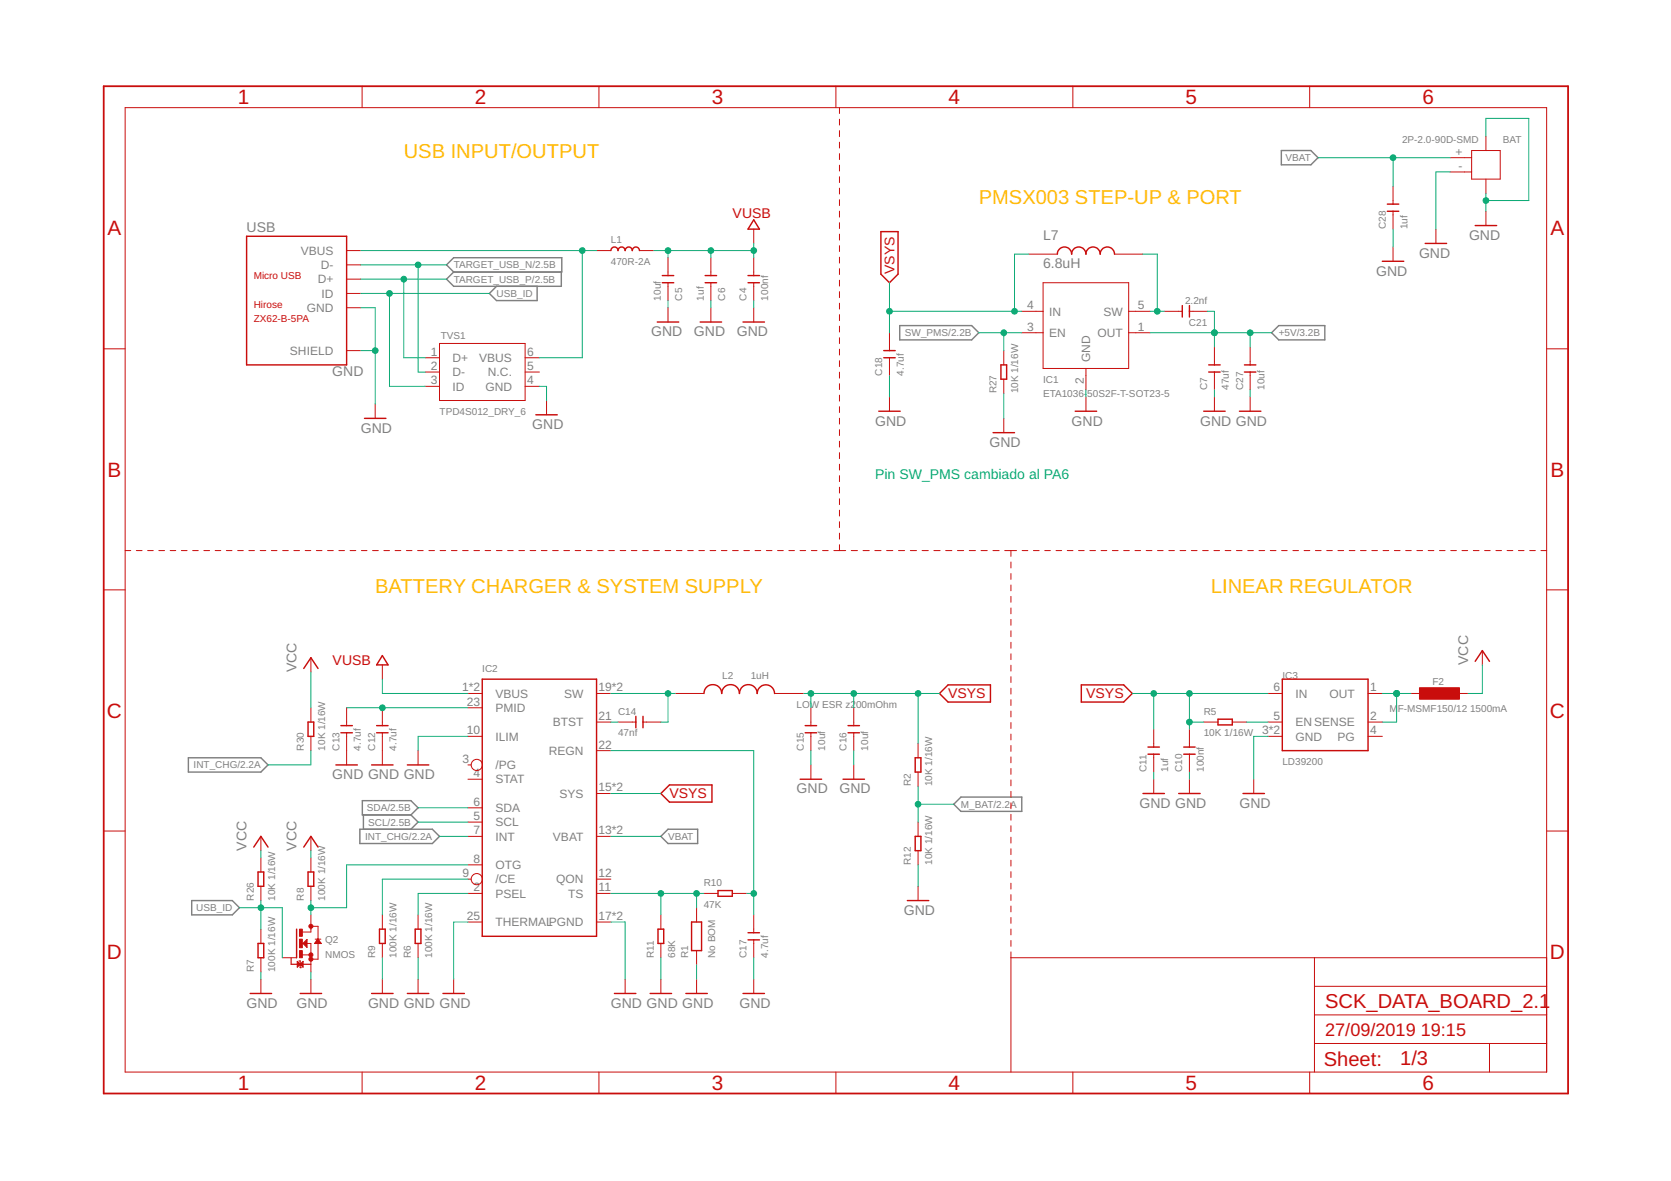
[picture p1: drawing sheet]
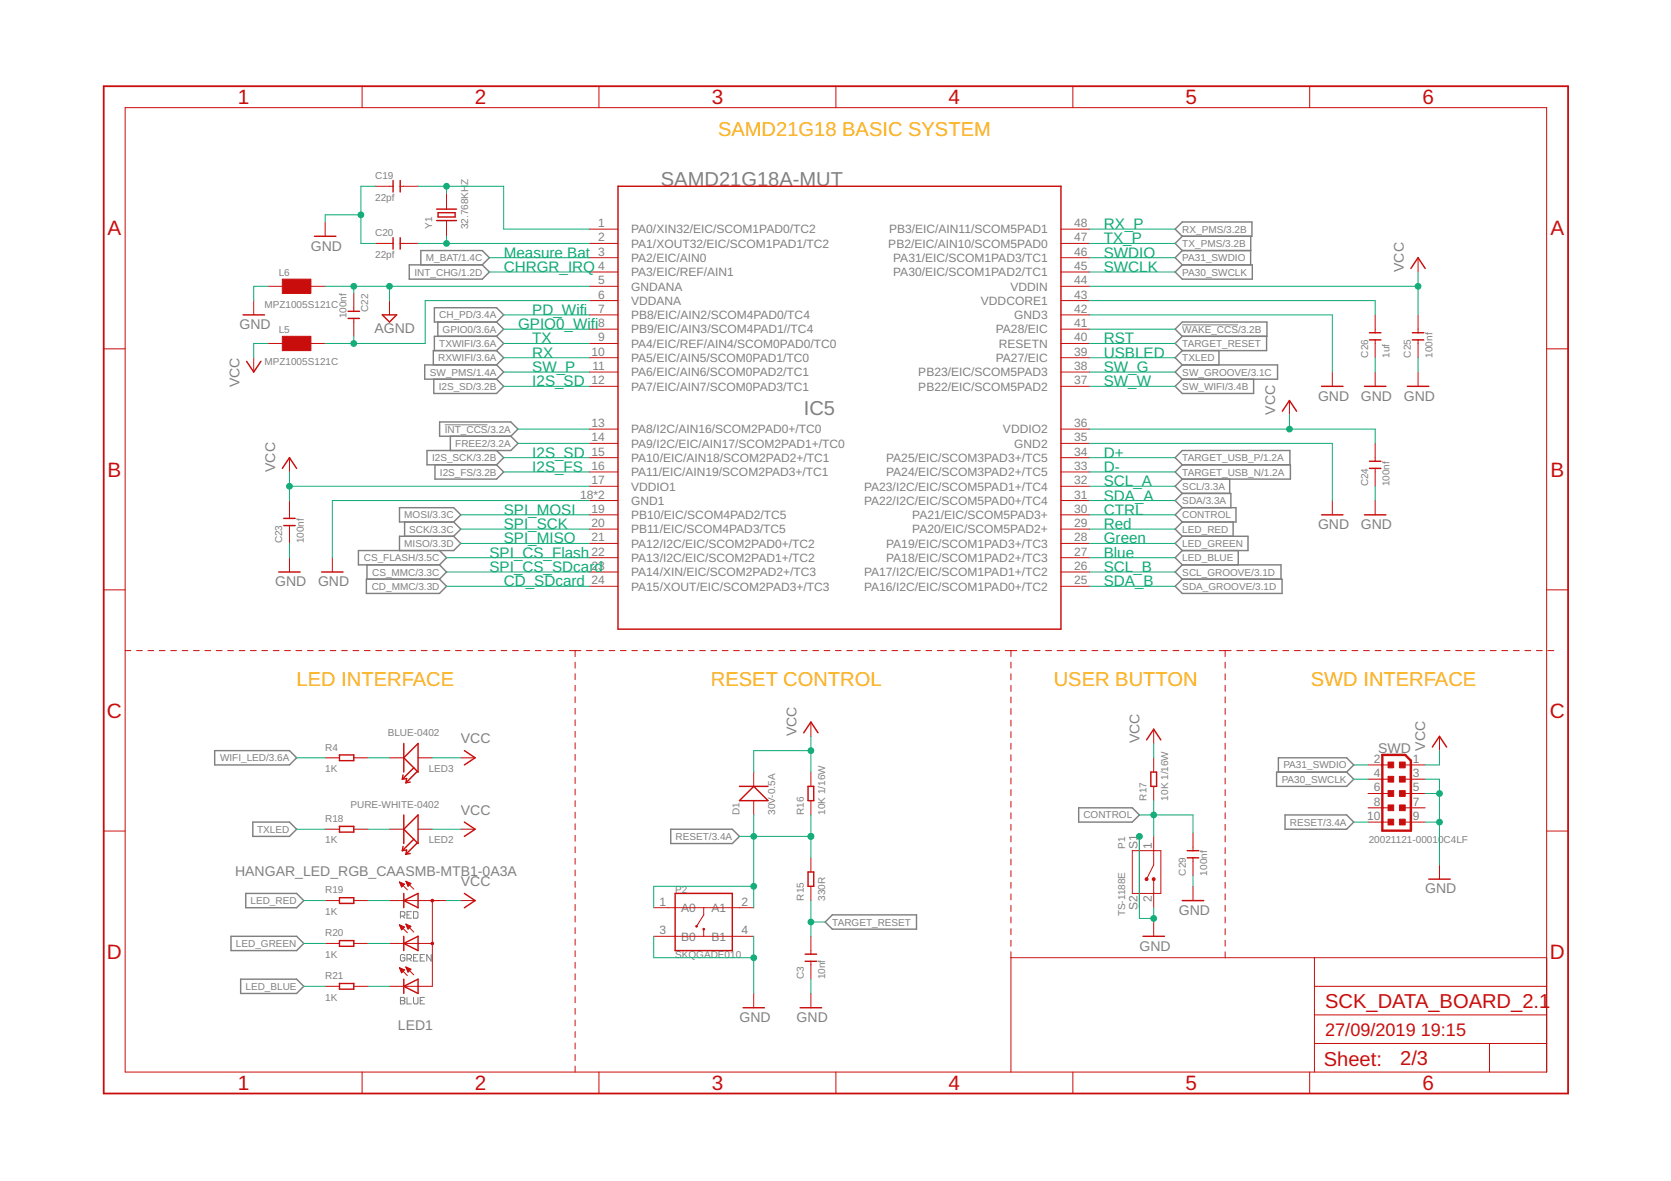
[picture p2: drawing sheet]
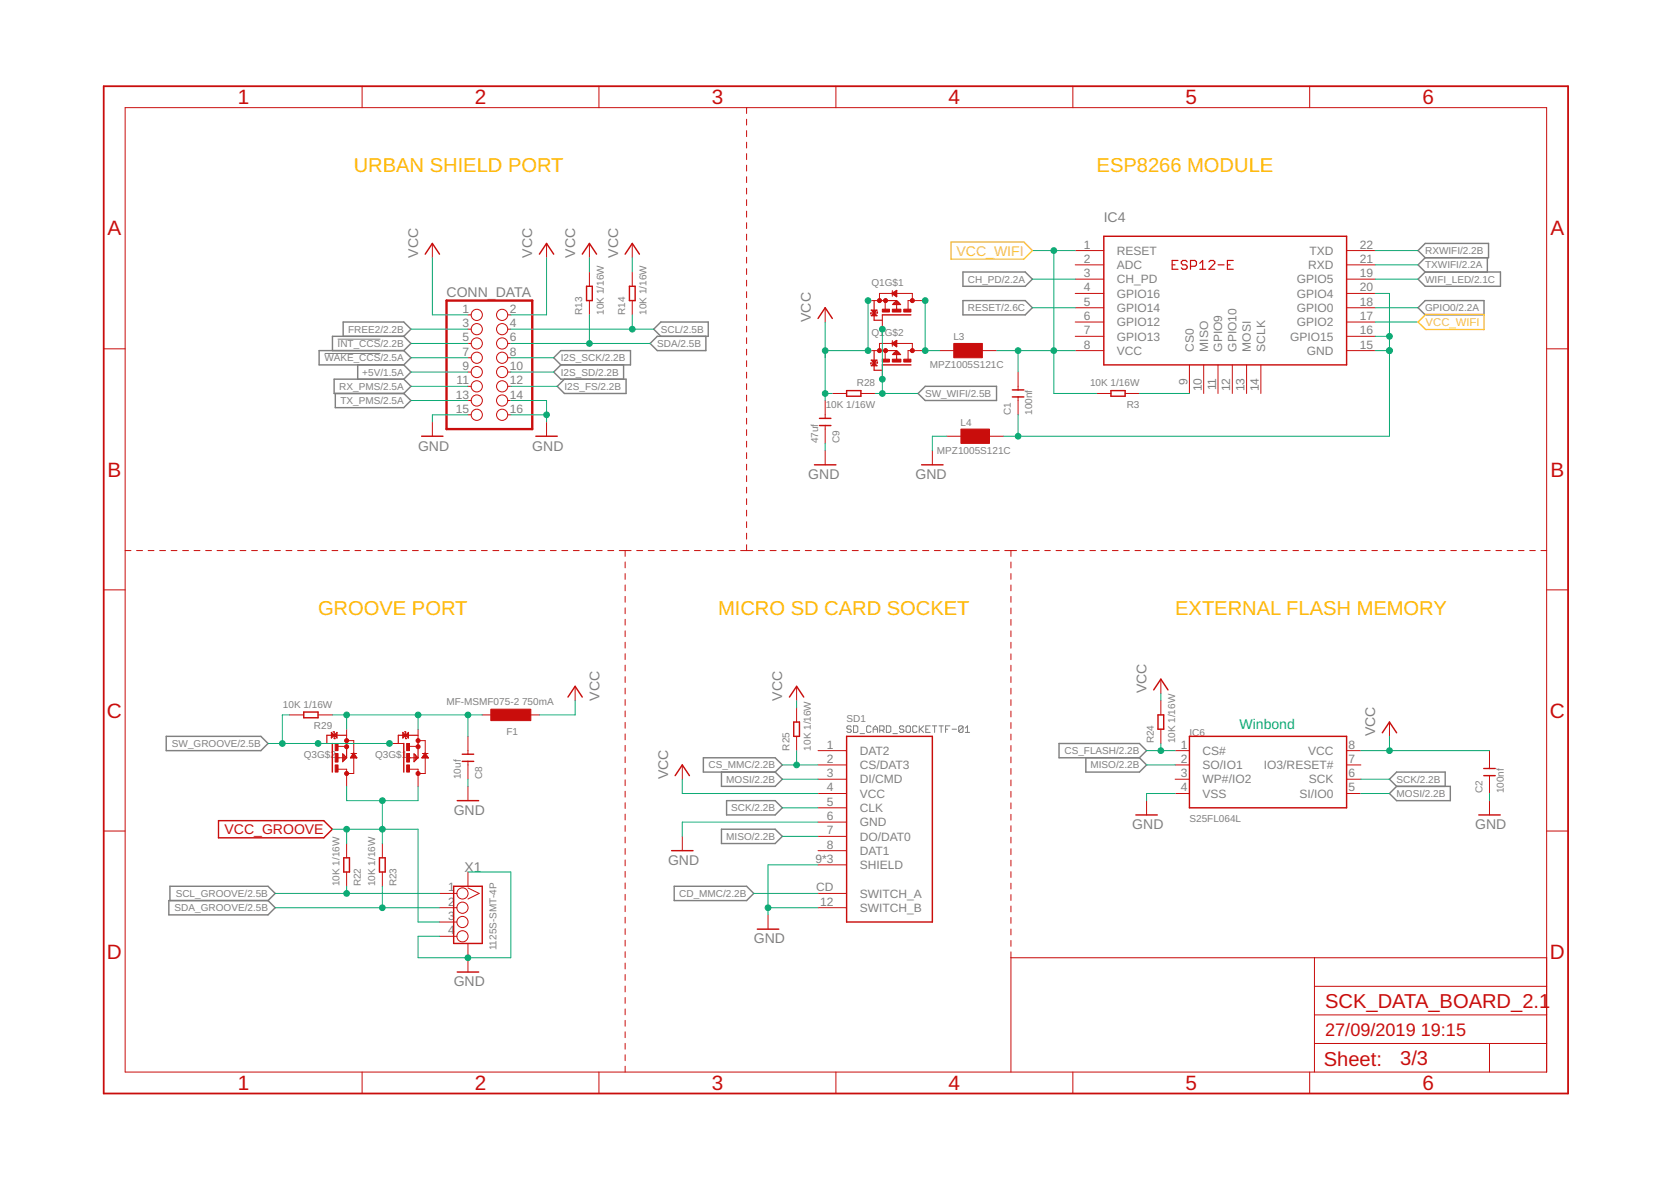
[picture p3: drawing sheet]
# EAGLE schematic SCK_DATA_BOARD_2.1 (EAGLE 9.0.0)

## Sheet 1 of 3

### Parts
BAT  2P-2.0-90D-SMD  CONN-HEADER-SMD-PH-SIDE-(2P-2.0MM)  [HW2-SMD-2.0-90D]
C4  100nf  CERAMIC-100NF-25V-10%-X7R(0402)  [C0402]
C5  10uf  CERAMIC-10UF-25V-10%-X5R(1206)  [C1206]
C6  1uf  CERAMIC-1UF-25V-10%-X7R(0805)  [C0805]
C7  47uf  CERAMIC-47UF-6.3V-20%-X5R(0805)  [C0805]
C10  100nf  CERAMIC-100NF-25V-10%-X7R(0402)  [C0402]
C11  1uf  CERAMIC-1UF-25V-10%-X7R(0805)  [C0805]
C12  4.7uf  CERAMIC-4.7UF-10V-10%-X5R(0603)  [C0603]
C13  4.7uf  CERAMIC-4.7UF-10V-10%-X5R(0603)  [C0603]
C14  47nf  CERAMIC-47NF-25V-10%-X7R(0402)  [C0402]
C15  10uf  CERAMIC-10UF-10V-10%-X5R(0603)  [C0603]
C16  10uf  CERAMIC-10UF-10V-10%-X5R(0603)  [C0603]
C17  4.7uf  CERAMIC-4.7UF-10V-10%-X5R(0603)  [C0603]
C18  4.7uf  CERAMIC-4.7UF-10V-10%-X5R(0603)  [C0603]
C21  2.2nf  CERAMIC-2.2NF-50V-10%-X7R(0402)  [C0402]
C27  10uf  CERAMIC-10UF-10V-10%-X5R(0603)  [C0603]
C28  1uf  CERAMIC-1UF-25V-10%-X7R(0805)  [C0805]
F2  MF-MSMF150/12 1500mA  L-EUL1812  [L1812]
IC1  ETA1036-50S2F-T-SOT23-5  PMIC-ETA1036-50S2F-T(SOT23-5)  [SOT-23-5]
IC2  BQ24259_VQFN(24)  [24-PIN_VQFN_THPAD]
IC3  LD39200  [DFN6_3X3MM]
L1  470R-2A  SMD-FERRITE-BEAD-470R-2A(0805)'0805'  [L0805]
L2  1uH  LQH32PN1R0NNCL  [HANGAR_C1210]
L7  6.8uH  RCL_L_SMD_SRN3015TA-6R8M  [IND_BOURNS_SRN3015TA_3X3_SMD]
Q2  NMOS  NMOS_RJU003N03FRAT106  [NMOS_UMT3]
R1  No BOM  HANGAR_R-EU_R0402  [HANGAR_R0402]
R2  10K 1/16W  SMD-RES-10K-1%-1/16W(0402)  [R0402]
R5  10K 1/16W  SMD-RES-10K-1%-1/16W(0402)  [R0402]
R6  100K 1/16W  SMD-RES-100K-5%-1/16W(0402)  [R0402]
R7  100K 1/16W  SMD-RES-100K-5%-1/16W(0402)  [R0402]
R8  100K 1/16W  SMD-RES-100K-5%-1/16W(0402)  [R0402]
R9  100K 1/16W  SMD-RES-100K-5%-1/16W(0402)  [R0402]
R10  47K  SMD-RES-47K-5%-1/16W(0402)  [R0402]
R11  68K  SMD-RES-68K-50V-5%(0402)  [R0402]
R12  10K 1/16W  SMD-RES-10K-1%-1/16W(0402)  [R0402]
R26  10K 1/16W  SMD-RES-10K-1%-1/16W(0402)  [R0402]
R27  10K 1/16W  SMD-RES-10K-1%-1/16W(0402)  [R0402]
R30  10K 1/16W  SMD-RES-10K-1%-1/16W(0402)  [R0402]
TVS1  TPD4S012_DRY_6  [DRY6]
USB  ZX62-B-5PA  MICRO-USB-SMD(ZX62-B-5PA)  [MICRO-USB5+6P-SMD-0.65-AB]

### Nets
+5V: C7.2 C21.1 C27.2 IC1.1(OUT) ; also sheet 3
BTST: C14.1 IC2.21(BTST)
GND [gnd]: BAT.3 BAT.4 BAT.- C4.1 C5.1 C6.1 C7.1 C10.1 C11.1 C12.1 C13.1 C15.1 C16.1 C17.1 C18.1 C27.1 C28.1 IC1.2(GND) IC2.10(ILIM) IC2.17(PGND) IC2.18(PGND) IC2.25(THERMAL) IC3.3(GND) IC3.7(GND) Q2.1(S) R1.1 R6.1 R7.1 R9.1 R11.1 R12.1 R27.1 TVS1.4(GND) USB.5(GND) USB.P1(SHIELD) USB.P2(SHIELD) USB.P3(SHIELD) USB.P4(SHIELD) USB.P5(SHIELD) USB.P6(SHIELD) ; also sheet 2,3
INT_CHG: IC2.7(INT) R30.1 ; also sheet 2
M_BAT: R2.1 R12.2 ; also sheet 2
N$1: IC3.5(EN) R5.2
N$15: C21.2 IC1.5(SW) L7.P$2
N$17: C17.2 IC2.22(REGN) R10.2
N$19: C12.2 C13.2 IC2.23(PMID)
N$32: IC2.11(TS) R1.2 R10.1 R11.2
N$33: IC2.9(/CE) R9.2
OTG: IC2.8(OTG) Q2.3(D) R8.1
PSEL: IC2.2(PSEL) R6.2
SCL: IC2.5(SCL) ; also sheet 2,3
SDA: IC2.6(SDA) ; also sheet 2,3
SW: C14.2 IC2.19(SW) IC2.20(SW) L2.1
SW_PMS: IC1.3(EN) R27.2 ; also sheet 2
TARGET_USB_N: TVS1.2(D-) USB.2(D-) ; also sheet 2
TARGET_USB_P: TVS1.1(D+) USB.3(D+) ; also sheet 2
USB_ID: Q2.2(G) R7.2 R26.1 TVS1.3(ID) USB.4(ID)
VBAT: BAT.+ C28.2 IC2.13(VBAT) IC2.14(VBAT)
VBUS: L1.1 TVS1.6(VBUS) USB.1(VBUS)
VCC [power]: F2.1 R8.2 R26.2 R30.2 ; also sheet 2,3
VCC_SOURCE: F2.2 IC3.1(OUT) IC3.2(SENSE)
VSYS [power]: C10.2 C11.2 C15.2 C16.2 C18.2 IC1.4(IN) IC2.15(SYS) IC2.16(SYS) IC3.6(IN) L2.2 L7.P$1 R2.2 R5.1
VUSB [power]: C4.2 C5.2 C6.2 IC2.1(VBUS) IC2.24(VBUS) L1.2
Unconnected: IC2.3(/PG) IC2.4(STAT) IC2.12(QON) IC3.4(PG) TVS1.5(N.C.)

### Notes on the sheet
- USB INPUT/OUTPUT
- PMSX003 STEP-UP & PORT
- Pin SW_PMS cambiado al PA6
- FUENTE DC 3.3V
- BATTERY CHARGER & SYSTEM SUPPLY | LINEAR REGULATOR
- LOW ESR z200mOhm

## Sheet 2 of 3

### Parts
C3  10nf  CERAMIC-10NF-50V-10%-X7R(0402)  [C0402]
C19  22pf  CERAMIC-22PF-50V-5%-NPO(0402)  [C0402]
C20  22pf  CERAMIC-22PF-50V-5%-NPO(0402)  [C0402]
C22  100nf  CERAMIC-100NF-25V-10%-X7R(0402)  [C0402]
C23  100nf  CERAMIC-100NF-25V-10%-X7R(0402)  [C0402]
C24  100nf  CERAMIC-100NF-25V-10%-X7R(0402)  [C0402]
C25  100nf  CERAMIC-100NF-25V-10%-X7R(0402)  [C0402]
C26  1uf  CERAMIC-1UF-25V-10%-X7R(0805)  [C0805]
C29  100nf  CERAMIC-100NF-25V-10%-X7R(0402)  [C0402]
D1  30V-0.5A  SMD-DIODE-SCHOTTKY-30V-0.5A(SOD-323)  [SOD-323]
IC5  SAMD21G18A-MUT  HANGAR_SAMD21G18A-MUT  [HANGAR_QFN48-7X7]
L5  MPZ1005S121C  WE-CBF_0402  [0402]
L6  MPZ1005S121C  WE-CBF_0402  [0402]
LED1  HANGAR_LED_RGB_CAASMB-MTB1-0A3A  [HANGAR_P-LCC-4]
LED2  PURE-WHITE-0402  SMD-LED-YELLOW-DIFFUSED-PURE-WHITE(0402)  [LED-0402]
LED3  BLUE-0402  SMD-LED-CLEAR-BLUE(0402)  [LED-0402]
P1  TS-1188E  SMD-BUTTON(2+2P-7X3.5MM-90D)  [SW4-SMD-7.0X3.5X3.5MM-90D]
P2  SKQGADE010  SMD-BUTTON(4P-5.2X5.2X1.5MM-SKQGADE010)-SKQGADE010  [SW4-SMD-5.2X5.2X1.5MM]
R4  1K  SMD-RES-1K-5%-1/16W(0402)  [R0402]
R15  330R  SMD-RES-330R-1%-1/16W(0402)  [R0402]
R16  10K 1/16W  SMD-RES-10K-1%-1/16W(0402)  [R0402]
R17  10K 1/16W  SMD-RES-10K-1%-1/16W(0402)  [R0402]
R18  1K  SMD-RES-1K-5%-1/16W(0402)  [R0402]
R19  1K  SMD-RES-1K-5%-1/16W(0402)  [R0402]
R20  1K  SMD-RES-1K-5%-1/16W(0402)  [R0402]
R21  1K  SMD-RES-1K-5%-1/16W(0402)  [R0402]
SWD  20021121-00010C4LF  PINHEAD_PINHD-2X5SMD  [2X05_SMD_1.27MM]
Y1  32.768KHZ  SMD-CRYSTAL-ABS07-32.768KHZ-7PF-20PPM-70K(2P-3.2X1.5MM)  [X2-SMD-3.2X1.5X0.55MM]

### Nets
!INT_CCS: IC5.13(PA8/I2C/AIN16/SCOM2PAD0+/TC0) ; also sheet 3
!WAKE_CCS: IC5.41(PA28/EIC) ; also sheet 3
AGND: C22.1 IC5.5(GNDANA) L6.2
AVCC: C22.2 IC5.6(VDDANA) L5.2
CD_MMC: IC5.24(PA15/XOUT/EIC/SCOM2PAD3+/TC3) ; also sheet 3
CH_PD: IC5.7(PB8/EIC/AIN2/SCOM4PAD0/TC4) ; also sheet 3
CONTROL: C29.2 IC5.30(PA21/EIC/SCOM5PAD3+) P1.1 R17.1
CS_FLASH: IC5.22(PA13/I2C/EIC/SCOM2PAD1+/TC2) ; also sheet 3
CS_MMC: IC5.23(PA14/XIN/EIC/SCOM2PAD2+/TC3) ; also sheet 3
FREE2: IC5.14(PA9/I2C/EIC/AIN17/SCOM2PAD1+/TC0) ; also sheet 3
GND [gnd]: C3.1 C19.1 C20.1 C23.1 C24.1 C25.1 C26.1 C29.1 IC5.18(GND1) IC5.35(GND2) IC5.42(GND3) IC5.TP(GND1) L6.1 P1.2 P1.S1 P1.S2 P2.3(B0) P2.4(B1) SWD.3 SWD.5 SWD.9 ; also sheet 1,3
GPIO0: IC5.8(PB9/EIC/AIN3/SCOM4PAD1//TC4) ; also sheet 3
I2S_FS: IC5.16(PA11/EIC/AIN19/SCOM2PAD3+/TC1) ; also sheet 3
I2S_SCK: IC5.15(PA10/EIC/AIN18/SCOM2PAD2+/TC1) ; also sheet 3
I2S_SD: IC5.12(PA7/EIC/AIN7/SCOM0PAD3/TC1) ; also sheet 3
INT_CHG: IC5.4(PA3/EIC/REF/AIN1) ; also sheet 1
LED_BLUE: IC5.27(PA18/EIC/SCOM1PAD2+/TC3) R21.1
LED_GREEN: IC5.28(PA19/EIC/SCOM1PAD3+/TC3) R20.1
LED_RED: IC5.29(PA20/EIC/SCOM5PAD2+) R19.1
M_BAT: IC5.3(PA2/EIC/AIN0) ; also sheet 1
MISO: IC5.21(PA12/I2C/EIC/SCOM2PAD0+/TC2) ; also sheet 3
MOSI: IC5.19(PB10/EIC/SCOM4PAD2/TC5) ; also sheet 3
N$2 [usbvcc]: LED2.- R18.2
N$7: LED1.2(GREEN) R20.2
N$8: LED3.- R4.2
N$10: LED1.1(RED) R19.2
N$11: LED1.3(BLUE) R21.2
PA00_XIN32: C19.2 IC5.1(PA0/XIN32/EIC/SCOM1PAD0/TC2) Y1.2
PA01_XOUT32: C20.2 IC5.2(PA1/XOUT32/EIC/SCOM1PAD1/TC2) Y1.1
PA30_SWCLK: IC5.45(PA30/EIC/SCOM1PAD2/TC1) SWD.4
PA31_SWDIO: IC5.46(PA31/EIC/SCOM1PAD3/TC1) SWD.2
RESET: D1.+ P2.1(A0) P2.2(A1) R15.2 R16.1 SWD.10 ; also sheet 3
RX_PMS: IC5.48(PB3/EIC/AIN11/SCOM5PAD1) ; also sheet 3
RXWIFI: IC5.10(PA5/EIC/AIN5/SCOM0PAD1/TC0) ; also sheet 3
SCK: IC5.20(PB11/EIC/SCOM4PAD3/TC5) ; also sheet 3
SCL: IC5.32(PA23/I2C/EIC/SCOM5PAD1+/TC4) ; also sheet 1,3
SCL_GROOVE: IC5.26(PA17/I2C/EIC/SCOM1PAD1+/TC2) ; also sheet 3
SDA: IC5.31(PA22/I2C/EIC/SCOM5PAD0+/TC4) ; also sheet 1,3
SDA_GROOVE: IC5.25(PA16/I2C/EIC/SCOM1PAD0+/TC2) ; also sheet 3
SW_GROOVE: IC5.38(PB23/EIC/SCOM5PAD3) ; also sheet 3
SW_PMS: IC5.11(PA6/EIC/AIN6/SCOM0PAD2/TC1) ; also sheet 1
SW_WIFI: IC5.37(PB22/EIC/SCOM5PAD2) ; also sheet 3
TARGET_RESET: C3.2 IC5.40(RESETN) R15.1
TARGET_USB_N: IC5.33(PA24/EIC/SCOM3PAD2+/TC5) ; also sheet 1
TARGET_USB_P: IC5.34(PA25/EIC/SCOM3PAD3+/TC5) ; also sheet 1
TX_PMS: IC5.47(PB2/EIC/AIN10/SCOM5PAD0) ; also sheet 3
TXLED: IC5.39(PA27/EIC) R18.1
TXWIFI: IC5.9(PA4/EIC/REF/AIN4/SCOM0PAD0/TC0) ; also sheet 3
VCC [power]: C23.2 C24.2 C25.2 D1.- IC5.17(VDDIO1) IC5.36(VDDIO2) IC5.44(VDDIN) L5.1 LED1.4(A) LED2.+ LED3.+ R16.2 R17.2 SWD.1 ; also sheet 1,3
VDDCORE: C26.2 IC5.43(VDDCORE1)
WIFI_LED: R4.1 ; also sheet 3
Unconnected: SWD.6 SWD.7 SWD.8

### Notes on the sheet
- SAMD21G18 BASIC SYSTEM
- RX_P
- TX_P
- Measure Bat | SWDIO
- CHRGR_IRQ | SWCLK
- PD_Wifi
- GPIO0_Wifi
- TX | RST
- RX | USBLED
- SW_P | SW_G
- I2S_SD | SW_W
- I2S_SD | D+
- I2S_FS | D-
- SCL_A
- SDA_A
- SPI_MOSI | CTRL
- SPI_SCK | Red
- SPI_MISO | Green
- SPI_CS_Flash | Blue
- SPI_CS_SDcard | SCL_B
- CD_SDcard | SDA_B
- PROGRAMADOR USB
- LED INTERFACE | RESET CONTROL | USER BUTTON | SWD INTERFACE

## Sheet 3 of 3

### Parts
C1  100nf  CERAMIC-100NF-25V-10%-X7R(0402)  [C0402]
C2  100nf  CERAMIC-100NF-25V-10%-X7R(0402)  [C0402]
C8  10uf  CERAMIC-10UF-25V-10%-X5R(1206)  [C1206]
C9  47uf  CERAMIC-47UF-10V-20%-X7R(1210)  [C1210]
CONN_DATA  PINHD_2X8FEM_SMD  [PINHD_2X8_SMD_FEMALE_UNHOLED]
F1  MF-MSMF075-2 750mA  L-EUL1812  [L1812]
IC4  HANGAR_ESP-12-E  [HANGAR_ESP12-E]
IC6  S25FL064L  FLASH_S25FL064L  [SOIC_8-208MILS]
L3  MPZ1005S121C  WE-CBF_0402  [0402]
L4  MPZ1005S121C  WE-CBF_0402  [0402]
Q1  PMOS  MOSFETP_BOTH  [HANGAR_POWERPAKSC70-6L]
Q3  PMOS  MOSFETP_BOTH  [HANGAR_POWERPAKSC70-6L]
R3  10K 1/16W  SMD-RES-10K-1%-1/16W(0402)  [R0402]
R13  10K 1/16W  SMD-RES-10K-1%-1/16W(0402)  [R0402]
R14  10K 1/16W  SMD-RES-10K-1%-1/16W(0402)  [R0402]
R22  10K 1/16W  SMD-RES-10K-1%-1/16W(0402)  [R0402]
R23  10K 1/16W  SMD-RES-10K-1%-1/16W(0402)  [R0402]
R24  10K 1/16W  SMD-RES-10K-1%-1/16W(0402)  [R0402]
R25  10K 1/16W  SMD-RES-10K-1%-1/16W(0402)  [R0402]
R28  10K 1/16W  SMD-RES-10K-1%-1/16W(0402)  [R0402]
R29  10K 1/16W  SMD-RES-10K-1%-1/16W(0402)  [R0402]
SD1  SD_CARD_SOCKETTF-01  [TF-01]
X1  1125S-SMT-4P  GROVE-CONNECTOR-SMD'DD'  [HW4-SMD-2.0]

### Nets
!INT_CCS: CONN_DATA.5 ; also sheet 2
!WAKE_CCS: CONN_DATA.7 ; also sheet 2
+5V: CONN_DATA.9 ; also sheet 1
CD_MMC: SD1.CD(SWITCH_A) ; also sheet 2
CH_PD: IC4.3(CH_PD) ; also sheet 2
CS_FLASH: IC6.1(CS#) R24.1 ; also sheet 2
CS_MMC: R25.1 SD1.2(CS/DAT3) ; also sheet 2
FREE2: CONN_DATA.3 ; also sheet 2
GND [gnd]: C2.1 C8.1 C9.1 CONN_DATA.14 CONN_DATA.15 CONN_DATA.16 IC6.4(VSS) L4.2 SD1.6(GND) SD1.9(SHIELD) SD1.10(SHIELD) SD1.11(SHIELD) SD1.12(SWITCH_B) X1.4 X1.SS1 X1.SS2 ; also sheet 1,2
GND_WIFI: C1.1 IC4.15(GND) IC4.16(GPIO15) IC4.20(GPIO4) L4.1
GPIO0: IC4.18(GPIO0) ; also sheet 2
I2S_FS: CONN_DATA.12 ; also sheet 2
I2S_SCK: CONN_DATA.8 ; also sheet 2
I2S_SD: CONN_DATA.10 ; also sheet 2
MISO: IC6.2(SO/IO1) SD1.7(DO/DAT0) ; also sheet 2
MOSI: IC6.5(SI/IO0) SD1.3(DI/CMD) ; also sheet 2
N$3: L3.2 Q1.3(D) Q1.6(D) Q1.TP1(D) Q1.TP2(D)
N$13: IC4.9(CS0) R3.1
RESET: IC4.5(GPIO14) ; also sheet 2
RX_PMS: CONN_DATA.11 ; also sheet 2
RXWIFI: IC4.22(TXD) ; also sheet 2
SCK: IC6.6(SCK) SD1.5(CLK) ; also sheet 2
SCL: CONN_DATA.4 R14.1 ; also sheet 1,2
SCL_GROOVE: R22.1 X1.1 ; also sheet 2
SDA: CONN_DATA.6 R13.1 ; also sheet 1,2
SDA_GROOVE: R23.1 X1.2 ; also sheet 2
SW_GROOVE: Q3.2(G) Q3.5(G) R29.2 ; also sheet 2
SW_WIFI: Q1.2(G) Q1.5(G) R28.1 ; also sheet 2
TX_PMS: CONN_DATA.13 ; also sheet 2
TXWIFI: IC4.21(RXD) ; also sheet 2
VCC [power]: C2.2 C9.2 CONN_DATA.1 CONN_DATA.2 F1.2 IC6.8(VCC) Q1.1(S) Q1.4(S) R13.2 R14.2 R24.2 R25.2 R28.2 SD1.4(VCC) ; also sheet 1,2
VCC_GROOVE [power]: Q3.3(D) Q3.6(D) Q3.TP1(D) Q3.TP2(D) R22.2 R23.2 X1.3
VCC_GROOVE_0: C8.2 F1.1 Q3.1(S) Q3.4(S) R29.1
VCC_WIFI: C1.2 IC4.1(RESET) IC4.8(VCC) IC4.17(GPIO2) L3.1 R3.2
WIFI_LED: IC4.19(GPIO5) ; also sheet 2
Unconnected: IC4.2(ADC) IC4.4(GPIO16) IC4.6(GPIO12) IC4.7(GPIO13) IC4.10(MISO) IC4.11(GPIO9) IC4.12(GPIO10) IC4.13(MOSI) IC4.14(SCLK) IC6.3(WP#/IO2) IC6.7(IO3/RESET#) SD1.1(DAT2) SD1.8(DAT1)

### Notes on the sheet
- MODULO INALAMBRICO
- SD CARD
- URBAN SHIELD PORT | ESP8266 MODULE
- GROOVE PORT | MICRO SD CARD SOCKET | EXTERNAL FLASH MEMORY
- Winbond
